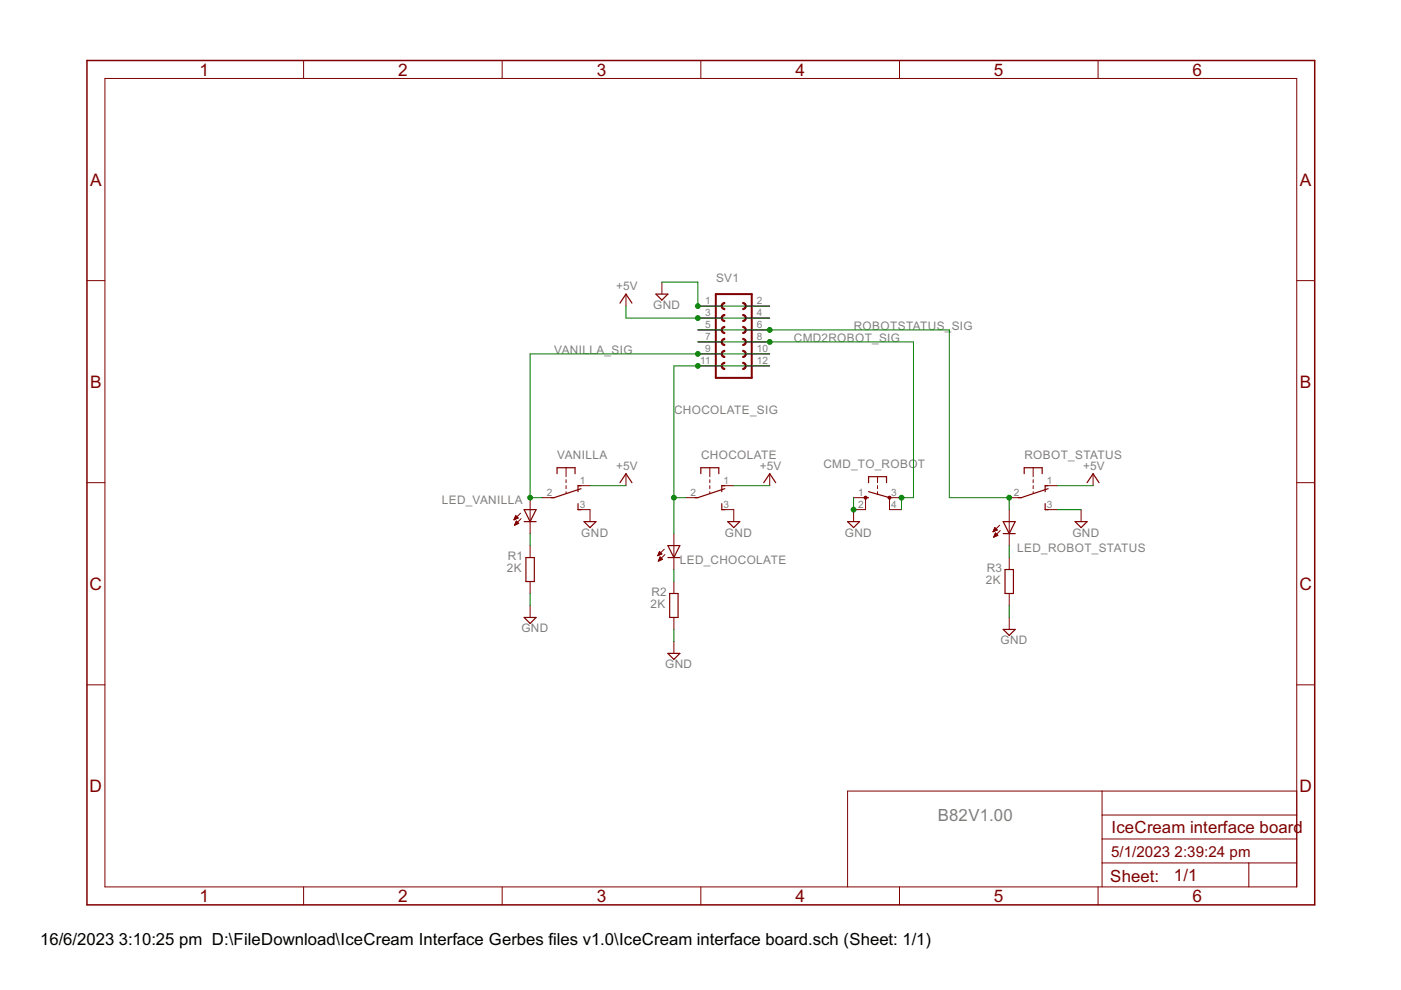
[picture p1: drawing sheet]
<svg xmlns="http://www.w3.org/2000/svg" width="297mm" height="210mm" viewBox="0 0 297 210" stroke-linecap="round" stroke-linejoin="round" font-family="sans-serif">
<g fill="none" stroke="#800000" stroke-width=".21">
<path d="M22.2 16.6h252.7v171.4h-252.7zM64.4 12.8v3.8M106.5 12.8v3.8M148.6 12.8v3.8M190.7 12.8v3.8M232.8 12.8v3.8M18.4 59.5h3.8M140.3 59.8v2.6M274.9 59.5h3.8M132.7 62.4v2.5M148 64.9h5M148 67.4h5"/>
<path d="M148 70h5M148 72.5h5M148 75h5M148 77.6h5M158.1 64.9h5.1M158.1 67.4h5.1M158.1 70h5.1M158.1 72.5h5.1M158.1 75h5.1M158.1 77.6h5.1M120 99.2v1.9M150.5 99.2v1.9"/>
<path d="M219.1 99.2v1.9M18.4 102.3h3.8M109 110.2h.1M109 110.1h.3M109.1 110h.5M109.1 109.8h.8M109.1 111.3h.2M109.2 109.7h.5M109.2 111.2h.3M109.2 109.6h.4M109.2 111h.6M109.3 109.5h.2"/>
<path d="M109.3 110.9h.6M109.3 110.8h.5M109.3 109.3l-.3 .9M109.3 109.3l.6 .5M109.3 109.3h.1M109.4 110.7h.3M109.4 110.6h.2M109.5 110.5l.5 .5-.9 .4zM109.9 109.8l-.9 .4M110.4 108.8l-1.4 1.4M110.5 110l-1.4 1.4M112.4 105.5v7.6"/>
<path d="M112.4 115.7v2.5M114.9 105.5h2.6M120 101.7v.6M120 103v.6M120 104.2v.4M122.6 108.1h2.5v2.5M122.6 103h2.5M132.7 100.4v2.6M139.5 117.8h.1M139.5 117.7h.3M139.6 117.6h.5M139.6 117.4h.7"/>
<path d="M139.6 118.9h.2M139.7 117.3h.5M139.7 118.8h.4M139.7 117.2h.4M139.7 118.6h.7M139.8 117.1h.2M139.8 118.5h.6M139.8 116.9l-.4 .9M139.8 116.9l.5 .6-.9 .3M139.8 116.9h.1M139.8 118.4h.5M139.9 118.3h.2"/>
<path d="M139.9 118.2h.1M140 118.1l.5 .5-.9 .4zM140.8 116.4l-1.4 1.4M141 117.6l-1.4 1.4M142.9 113.1v7.7M145.4 105.5h2.6M150.5 101.7v.6M150.5 103v.6M150.5 104.2v.4M153 108.1h2.6v2.5M153 103h2.6M163.2 100.4v2.6"/>
<path d="M181 105.5h2.5v2.6h-2.5v2.5M186.1 101.1v1.2M186.1 103v.6M186.1 104.2v.7M191.1 105.5h-2.5v2.6h2.5M210.6 112.7h.1M210.6 112.6h.3M210.7 112.5h.5M210.7 112.4h.7M210.7 113.8h.2M210.8 113.7h.3M210.8 112.2h.5"/>
<path d="M210.8 112.1h.4M210.8 113.6h.6M210.9 112h.2M210.9 113.5h.6M210.9 111.9h.1M210.9 113.3h.5M211 113.2h.3M211 113.1h.1M211.1 113l.5 .5-.9 .4zM211.4 112.4l-.5-.5-.4 .9M211.4 112.4l-.9 .4M211.9 111.4l-1.4 1.4"/>
<path d="M212.1 112.5l-1.4 1.4M214 105.5h2.5M214 108.1v7.6M214 118.2v2.6M219.1 101.7v.6M219.1 103v.6M219.1 104.2v.4M221.6 108.1h2.5M221.6 103h2.5M229.2 108.1v2.5M231.8 100.4v2.6M274.9 102.3h3.8"/>
<path d="M112.4 123.3v2.5M112.4 128.4v2.5M142.9 123.3v2.5M142.9 130.9v2.6M142.9 136v2.5M214 125.8v2.6M214 130.9v2.6M18.4 145.2h3.8M274.9 145.2h3.8M233.7 167.7v20.3M233.7 177.9h41.2M233.7 172.8h41.2"/>
<path d="M274.9 167.7h-95.2v20.3M64.4 188v3.9M106.5 188v3.9M148.6 188v3.9M190.7 188v3.9M232.8 188v3.9M233.7 183h41.2M264.8 183v5"/>
</g>
<path d="M18.4 12.8h260.3v179.1h-260.3z" fill="none" stroke="#800000" stroke-width=".32"/>
<path d="M151.8 62.4h7.6v17.7h-7.6z" fill="none" stroke="#800000" stroke-width=".42"/>
<g fill="#800000" stroke="#800000" stroke-width=".21">
<path d="M153.1 69.4l.6-.2v.2a.51 .51 0 0 0-.5 .6 .51 .51 0 0 0 .5 .5v.2a.75 .75 0 0 1-.8-.4 .75 .75 0 0 1 .2-.9z" fill-rule="evenodd"/>
<path d="M153.1 66.9l.6-.2v.2a.5 .5 0 0 0-.5 .5 .5 .5 0 0 0 .5 .5v.3a.75 .75 0 0 1-.8-.5 .75 .75 0 0 1 .2-.8z" fill-rule="evenodd"/>
<path d="M153.1 64.3l.6-.2v.3a.51 .51 0 0 0-.5 .5 .51 .51 0 0 0 .5 .5v.3a.77 .77 0 0 1-.7-.5 .77 .77 0 0 1 .1-.9z" fill-rule="evenodd"/>
<path d="M157.5 69.2a.76 .76 0 0 1 .7 .8 .76 .76 0 0 1-.7 .7v-.2a.51 .51 0 0 0 .5-.5 .51 .51 0 0 0-.5-.6z" fill-rule="evenodd"/>
<path d="M157.5 66.7a.75 .75 0 0 1 .8 .7 .75 .75 0 0 1-.8 .8v-.3a.5 .5 0 0 0 .5-.5 .5 .5 0 0 0-.5-.5z" fill-rule="evenodd"/>
<path d="M157.5 64.1a.76 .76 0 0 1 .8 .8 .76 .76 0 0 1-.8 .8v-.3a.51 .51 0 0 0 .5-.5 .51 .51 0 0 0-.5-.5z" fill-rule="evenodd"/>
<path d="M153.1 74.5l.6-.2v.2a.51 .51 0 0 0-.5 .5 .51 .51 0 0 0 .5 .5v.3a.75 .75 0 0 1-.8-.5 .75 .75 0 0 1 .2-.8z" fill-rule="evenodd"/>
<path d="M153.1 72l.6-.3v.3a.51 .51 0 0 0-.5 .5 .51 .51 0 0 0 .5 .5v.3a.75 .75 0 0 1-.8-.5 .75 .75 0 0 1 .2-.8z" fill-rule="evenodd"/>
<path d="M157.5 74.3a.76 .76 0 0 1 .7 .7 .76 .76 0 0 1-.7 .8v-.3a.51 .51 0 0 0 .5-.5 .51 .51 0 0 0-.5-.5z" fill-rule="evenodd"/>
<path d="M157.5 71.7a.76 .76 0 0 1 .7 .8 .76 .76 0 0 1-.7 .8v-.3a.51 .51 0 0 0 .5-.5 .51 .51 0 0 0-.5-.5z" fill-rule="evenodd"/>
<path d="M153.1 77l.6-.2v.3a.51 .51 0 0 0-.5 .5 .51 .51 0 0 0 .5 .5v.2a.75 .75 0 0 1-.8-.4 .75 .75 0 0 1 .2-.9z" fill-rule="evenodd"/>
<path d="M157.5 76.8a.76 .76 0 0 1 .7 .8 .76 .76 0 0 1-.7 .7v-.2a.51 .51 0 0 0 .5-.5 .51 .51 0 0 0-.5-.5z" fill-rule="evenodd"/>
<circle cx="188.6" cy="105.5" r=".33"/>
<circle cx="183.5" cy="105.5" r=".33"/>
</g>
<g fill="none" stroke="#800000" stroke-width=".25">
<path d="M131.4 64.3l1.3-1.9 1.3 1.9M139.1 62.4h2.5l-1.3 1.2zM111.1 108.1h2.6l-1.3 2.5zM111.1 110.6h2.6M111.5 118.2h1.8v5.1h-1.8zM118.1 100.4v-1.2h3.8v1.2M122.6 106.8v1.3h.6M123.2 103.6l-5.7 1.9h-.7M123.2 103h-.6v1.2M123.8 110.6h2.6l-1.3 1.3zM131.4 102.3l1.3-1.9 1.3 1.9M141.6 115.7h2.5l-1.2 2.5z"/>
<path d="M141.6 118.2h2.5M148.6 100.4v-1.2h3.8v1.2M153 106.8v1.3h.7M153.7 103.6l-5.7 1.9h-.7M153.7 103h-.7v1.2M154.3 110.6h2.5l-1.2 1.3zM161.9 102.3l1.3-1.9 1.3 1.9M179.7 110.6h2.5l-1.2 1.3zM183.5 105.5h.6M184.1 102.3v-1.2h3.9v1.2M184.1 104.2l4.5 1.3M212.7 110.6h2.5l-1.2 2.5z"/>
<path d="M212.7 113.1h2.5M217.1 100.4v-1.2h3.9v1.2M221.6 106.8v1.3h.6M222.2 103.6l-5.7 1.9h-.6M222.2 103h-.6v1.2M227.9 110.6h2.6l-1.3 1.3zM230.5 102.3l1.3-1.9 1.2 1.9M111.1 130.9h2.6l-1.3 1.3zM141.6 138.5h2.5l-1.2 1.3zM142 125.8h1.8v5.1h-1.8zM212.7 133.5h2.5l-1.2 1.2zM213.1 120.8h1.8v5h-1.8z"/>
</g>
<g fill="none" stroke="#008000" stroke-width=".21">
<path d="M140.3 59.8h7.7v5.1h15.2M132.7 64.9v2.5h30.5M148 70h53.3v35.5h12.7v2.6M148 72.5h45.7v33h-2.6v2.6M163.2 75h-50.8v30.5h2.5M163.2 77.6h-20.3v35.5M112.4 113.1v2.6M125.1 103h7.6M142.9 105.5h2.5M155.6 103h7.6M181 105.5v2.6M214 115.7v2.5"/>
<path d="M224.1 108.1h5.1M224.1 103h7.7M112.4 125.8v2.6M142.9 120.8v2.5M142.9 133.5v2.5M214 128.4v2.5"/>
</g>
<g fill="#008000" stroke="#008000" stroke-width=".21">
<circle cx="148" cy="64.9" r=".51"/>
<circle cx="181" cy="108.1" r=".51"/>
<circle cx="148" cy="67.4" r=".51"/>
<circle cx="142.9" cy="105.5" r=".51"/>
<circle cx="148" cy="77.6" r=".51"/>
<circle cx="112.4" cy="105.5" r=".51"/>
<circle cx="148" cy="75" r=".51"/>
<circle cx="163.2" cy="72.5" r=".51"/>
<circle cx="191.1" cy="105.5" r=".51"/>
<circle cx="214" cy="105.5" r=".51"/>
<circle cx="163.2" cy="70" r=".51"/>
</g>
<g font-size="4.1" fill="#800000">
<text x="42.3" y="16">1</text>
<text x="84.4" y="16">2</text>
<text x="126.5" y="16">3</text>
<text x="168.6" y="16">4</text>
<text x="210.7" y="16">5</text>
<text x="252.9" y="16">6</text>
<text x="19.1" y="39.4">A</text>
<text x="275.6" y="39.4">A</text>
<text x="19.1" y="82.2">B</text>
<text x="275.6" y="82.2">B</text>
<text x="19" y="125.1">C</text>
<text x="275.5" y="125.1">C</text>
<text x="19" y="167.9">D</text>
<text x="275.5" y="167.9">D</text>
<text x="42.3" y="191.2">1</text>
<text x="84.4" y="191.2">2</text>
<text x="126.5" y="191.2">3</text>
<text x="168.6" y="191.2">4</text>
<text x="210.7" y="191.2">5</text>
<text x="252.9" y="191.2">6</text>
</g>
<text font-size="4" fill="#808080" x="198.8" y="174.1">B82V1.00</text>
<g font-size="4" fill="#800000">
<text x="235.6" y="176.6">IceCream interface board</text>
<text x="235.4" y="186.9">Sheet:</text>
<text x="248.9" y="186.8">1/1</text>
</g>
<g font-size="4">
<text x="8.5" y="200.4">16/6/2023</text>
<text x="25.2" y="200.4">3:10:25 pm D:\FileDownload\IceCream Interface Gerbes files v1.0\IceCream interface board.sch (Sheet: 1/1)</text>
</g>
<g font-size="3.6" fill="#800000">
<text x="235.6" y="181.7">5/1/2023</text>
<text x="249" y="181.7">2:39:24 pm</text>
</g>
<g font-size="2.8" fill="#808080">
<text x="151.8" y="59.8">SV1</text>
<text x="130.6" y="61.6">+5V</text>
<text x="138.5" y="65.5">GND</text>
<text x="181" y="70">ROBOTSTATUS_</text>
<text x="201.8" y="70">SIG</text>
<text x="117.5" y="75">VANILLA_SIG</text>
<text x="168.3" y="72.5">CMD2ROBOT_SIG</text>
<text x="142.9" y="87.7">CHOCOLATE_SIG</text>
<text x="118.2" y="97.3">VANILLA</text>
<text x="130.6" y="99.7">+5V</text>
<text x="148.6" y="97.3">CHOCOLATE</text>
<text x="161.1" y="99.7">+5V</text>
<text x="174.6" y="99.2">CMD_TO_ROBOT</text>
<text x="217.2" y="97.3">ROBOT_STATUS</text>
<text x="229.7" y="99.7">+5V</text>
<text x="93.7" y="106.8">LED_VANILLA</text>
<text x="123.2" y="113.8">GND</text>
<text x="153.7" y="113.8">GND</text>
<text x="179.1" y="113.8">GND</text>
<text x="227.4" y="113.8">GND</text>
<text x="107.7" y="118.7">R1</text>
<text x="144.1" y="119.5">LED_CHOCOLATE</text>
<text x="215.7" y="116.9">LED_ROBOT_STATUS</text>
<text x="107.5" y="121.3">2K</text>
<text x="209.1" y="123.8">2K</text>
<text x="209.2" y="121.3">R3</text>
<text x="137.9" y="128.9">2K</text>
<text x="138.1" y="126.3">R2</text>
<text x="110.5" y="134.1">GND</text>
<text x="212.1" y="136.6">GND</text>
<text x="141" y="141.7">GND</text>
</g>
<g font-size="2.4" fill="#808080">
<text x="149.5" y="64.5">1</text>
<text x="160.4" y="64.5">2</text>
<text x="149.5" y="67.1">3</text>
<text x="149.5" y="69.6">5</text>
<text x="160.4" y="67.1">4</text>
<text x="160.4" y="69.6">6</text>
<text x="148.5" y="77.2">11</text>
<text x="149.5" y="72.1">7</text>
<text x="149.5" y="74.7">9</text>
<text x="160.4" y="72.1">8</text>
<text x="160.4" y="74.7">10</text>
<text x="160.4" y="77.2">12</text>
<text x="115.9" y="105.2">2</text>
<text x="122.9" y="107.7">3</text>
<text x="122.9" y="102.6">1</text>
<text x="146.4" y="105.2">2</text>
<text x="153.4" y="107.7">3</text>
<text x="153.4" y="102.6">1</text>
<text x="182" y="105.2">1</text>
<text x="182" y="107.7">2</text>
<text x="188.9" y="105.2">3</text>
<text x="188.9" y="107.7">4</text>
<text x="215" y="105.2">2</text>
<text x="222" y="107.7">3</text>
<text x="222" y="102.6">1</text>
</g>
</svg>
